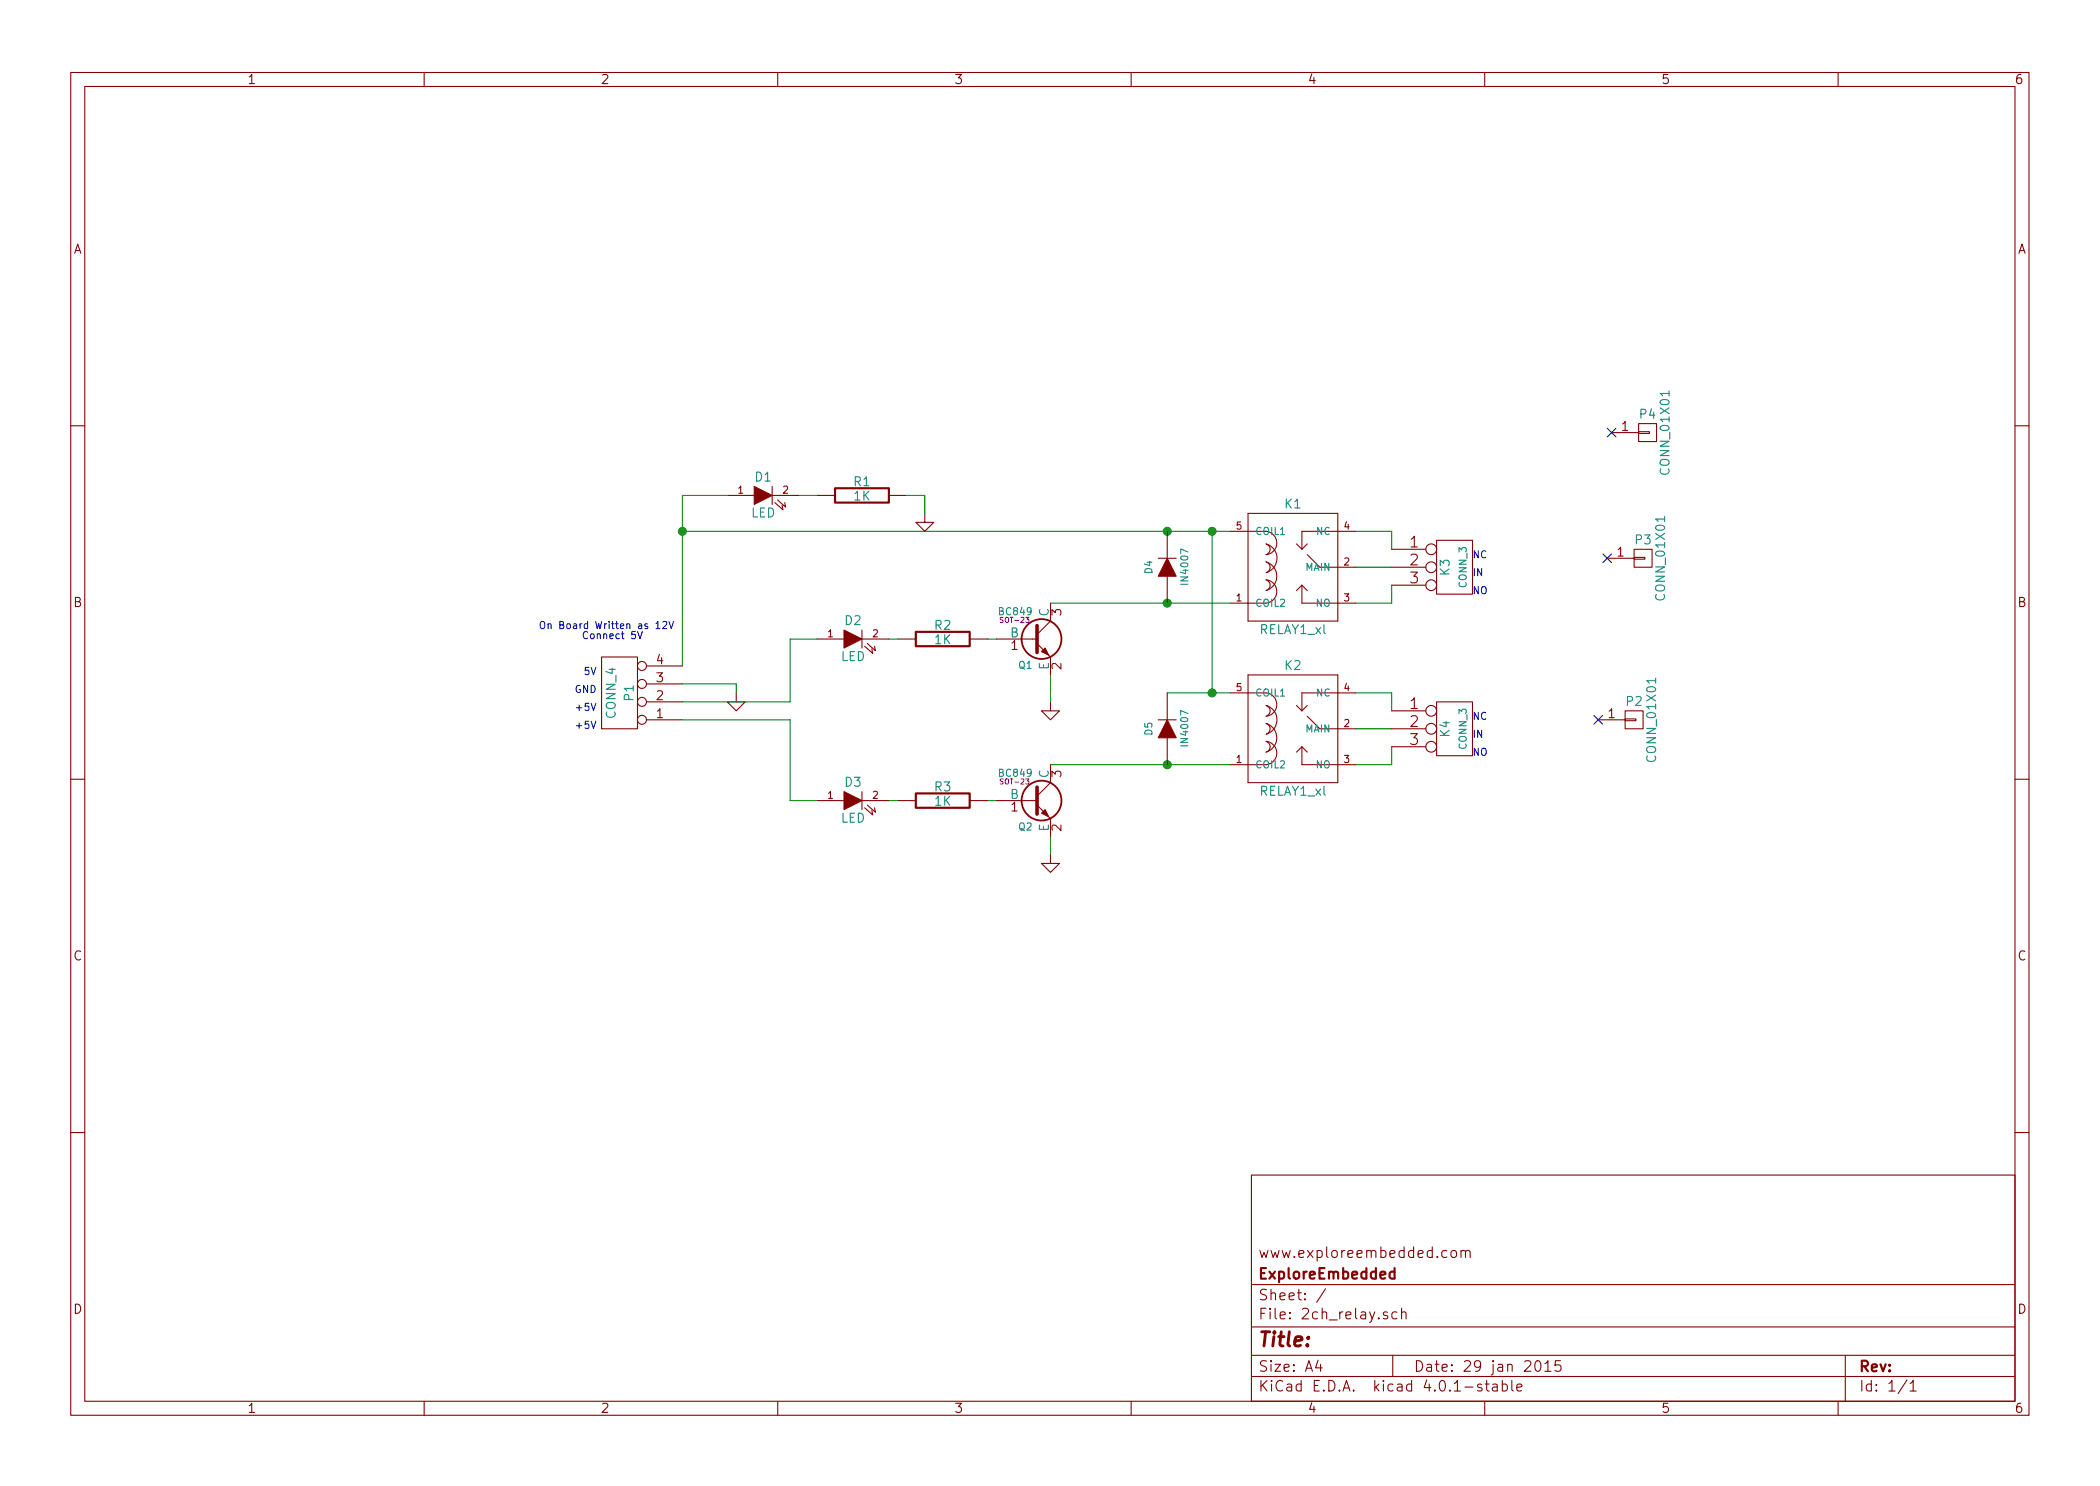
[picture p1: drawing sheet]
<svg xmlns="http://www.w3.org/2000/svg" width="297mm" height="210mm" viewBox="0 0 297 210" stroke-linecap="round" stroke-linejoin="round" font-family="sans-serif">
<g fill="none" stroke="#840000" stroke-width=".15">
<path d="M10 10.3h277v189.9h-277zM12 12.2h273v186.1h-273zM60 10.3v1.9M110 10.3v1.9M160 10.3v1.9M210 10.3v1.9M260 10.3v1.9M231.8 59.9h2.5v2.6h-2.5zM10 60.2h2M102.9 70.1h3.8M109.2 68.8v2.6M109.2 70.1h3.8"/>
<path d="M109.6 71.1l1.1 1-.1-.6M110 70.7l1.1 1-.1-.6M115.6 70.1h2.5M125.7 70.1h2.6M130.8 72.6v1.3h1.3l-1.3 1.3-1.3-1.3h1.3M163.8 79h2.6M165.1 75.2v3.8M174 75.2h5.1a1.66 1.66 0 0 1 1.5 1.6 1.66 1.66 0 0 1-1.5 1.7M176.5 72.6h12.7v15.3h-12.7zM179.1 79.5a2.12 2.12 0 0 1 1.5 2 2.12 2.12 0 0 1-1.5 2.1M179.1 78.5a.8 .8 0 0 0 .6-.8 .8 .8 0 0 0-.6-.7 2.12 2.12 0 0 1 1.5 2 2.12 2.12 0 0 1-1.5 2 .8 .8 0 0 0 .6-.7 .8 .8 0 0 0-.6-.8M183.4 77l.7 .7"/>
<path d="M184.9 78.5l1.8 1.8h5.1M184.9 77l-.8 .7M191.8 75.2h-7.7v2.5M196.8 77.7h4.9M203.2 76.4h5.1v7.7h-5.1zM227.3 79h3.8M228 61.2h3.8M231.1 78.9h1.6v.2h-1.6zM231.1 77.7h2.6v2.6h-2.6zM231.8 61.1h1.5v.2h-1.5zM285 60.2h2M85.1 93h5.1v10.1h-5.1z"/>
<path d="M91.4 99.3h5.1M91.4 96.8h5.1M91.4 94.2h5.1M104.1 98v1.3h1.3l-1.3 1.3-1.2-1.3h1.2M115.6 90.4h3.8M121.9 89.1v2.6M121.9 90.4h3.8M122.3 91.4l1.1 1.1-.1-.7M122.7 91.1l1.1 1-.1-.7M127 90.4h2.5M137.2 90.4h2.5M141 90.4h5.7"/>
<path d="M146.7 91.1l1.9 1.9v2.5M148.6 99.3v1.3h1.3l-1.3 1.2-1.3-1.2h1.3M148.6 85.3v2.6l-1.9 1.9M165.1 81.5v3.8M165.1 98v3.8M174 98h5.1a1.66 1.66 0 0 1 1.5 1.7 1.66 1.66 0 0 1-1.5 1.6M176.5 95.5h12.7v15.2h-12.7zM179.1 82a1.66 1.66 0 0 1 1.5 1.7 1.66 1.66 0 0 1-1.5 1.6h-5.1M179.1 82a.8 .8 0 0 1 .6 .8 .8 .8 0 0 1-.6 .8M183.4 99.8l.7 .8M184.1 82.8v2.5h7.7M184.1 82.8l-.7 .8"/>
<path d="M184.1 82.8l.8 .8M184.9 99.8l-.8 .8M191.8 98h-7.7v2.6M196.8 80.3h4.9M196.8 82.8h4.9M203.2 99.3h5.1v7.6h-5.1zM10 110.3h2M91.4 101.8h5.1M115.6 113.3h3.8M121.9 112v2.5M121.9 113.3h3.8M122.3 114.3l1.1 1-.1-.6"/>
<path d="M122.7 113.9l1.1 1-.1-.6M127 113.3h2.5M137.2 113.3h2.5M141 113.3h5.7M146.7 113.9l1.9 1.9v2.6M148.6 108.2v2.5l-1.9 1.9M163.8 101.8h2.6M165.1 104.4v3.8M179.1 102.4a2.12 2.12 0 0 1 1.5 2 2.12 2.12 0 0 1-1.5 2M179.1 104.9a1.66 1.66 0 0 1 1.5 1.6 1.66 1.66 0 0 1-1.5 1.7h-5.1M179.1 101.3a.8 .8 0 0 0 .6-.7 .8 .8 0 0 0-.6-.8 2.12 2.12 0 0 1 1.5 2 2.12 2.12 0 0 1-1.5 2.1 .8 .8 0 0 0 .6-.8 .8 .8 0 0 0-.6-.7M179.1 104.9a.8 .8 0 0 1 .6 .8 .8 .8 0 0 1-.6 .7"/>
<path d="M184.1 105.7v2.5h7.7M184.1 105.7l-.7 .7M184.1 105.7l.8 .7M184.9 101.3l1.8 1.8h5.1M196.8 100.6h4.9M196.8 103.1h4.9M196.8 105.7h4.9M226.1 101.8h3.8M229.9 101.7h1.5v.3h-1.5zM229.9 100.6h2.5v2.5h-2.5zM285 110.3h2M148.6 120.9v1.3h1.3l-1.3 1.2-1.3-1.2h1.3"/>
<path d="M10 160.2h2M177 166.3h108v32h-108zM205.3 177.1a.41 .41 0 0 1 .7 .1v.4a.41 .41 0 0 1-.4 .3 .41 .41 0 0 1-.4-.3zM206.7 177.1a.38 .38 0 0 1 .6 0v.8M206.7 176.9v1M207.3 177.1a.36 .36 0 0 1 .3-.2 .36 .36 0 0 1 .3 .2v.8M285 160.2h2M60 198.3v1.9M110 198.3v1.9M160 198.3v1.9M177 194.8h108M177 191.8h108"/>
<path d="M177 187.8h108M177 181.8h108M186.4 192.5l-.3 1h.9M186.8 193v1M187.5 182.3l-1.3 2M196.2 185.7a.37 .37 0 0 0-.5 .1v.1a.54 .54 0 0 0 .5 .3l.1 .1-.1 .2-.1 .1-.4-.1M197 191.8v3M197.6 185.7l-.4-.1-.3 .3 .1 .6 .2 .1 .4-.1M198.2 185.7a.38 .38 0 0 1 .7 .1v.8M198.2 185.1v1.5M209.6 195.9a.37 .37 0 0 0-.6 .1v.1a.54 .54 0 0 0 .6 .3l.1 .1-.1 .2-.2 .1-.4-.1M210 198.3v1.9"/>
<path d="M210.1 195.8h.5M210.3 195.3v1.3l.2 .2h.1M211.2 195.9l.1-.1 .4 .1 .1 .9M211.8 196.2l-.5 .1-.2 .2 .1 .2 .1 .1 .5-.1M212.5 195.9a.48 .48 0 0 1 .6 .1l.1 .1-.1 .6a.48 .48 0 0 1-.6 0M212.5 195.3v1.5M213.8 195.3v1.3l.2 .2M214.6 196.3l.7-.1-.1-.3-.4-.1-.2 .2v.7l.2 .1 .4-.1M217.2 192.7a.35 .35 0 0 1 .4-.2 .35 .35 0 0 1 .3 .3 .77 .77 0 0 1-.5 1.2 .9 .9 0 0 1-.2-1.3zM218.5 193l.4-.5v1.5M218.5 194h.9M220.7 192.5h-.7l-.1 .7a.62 .62 0 0 1 .7 0l.2 .2-.1 .5-.2 .1h-.3l-.3-.1"/>
<path d="M260 198.3v1.9M261 191.8v6.5M269.7 195.2l-1.2 2M270.2 195.8l.4-.5v1.5M270.2 196.8h.8"/>
<circle cx="202.4" cy="77.7" r=".76"/>
<circle cx="90.8" cy="99.3" r=".63"/>
<circle cx="90.8" cy="96.8" r=".63"/>
<circle cx="90.8" cy="94.2" r=".63"/>
<circle cx="202.4" cy="82.8" r=".76"/>
<circle cx="202.4" cy="80.3" r=".76"/>
<circle cx="90.8" cy="101.8" r=".63"/>
<circle cx="202.4" cy="100.6" r=".76"/>
<circle cx="202.4" cy="103.1" r=".76"/>
<circle cx="202.4" cy="105.7" r=".76"/>
</g>
<path d="M118.1 69.1h7.6v2h-7.6zM129.5 89.4h7.7v2h-7.7zM129.5 112.3h7.7v2h-7.7zM197.3 179.4v1.5M197.3 180l-.5-.1-.3 .3 .1 .6 .2 .1 .5-.1" fill="none" stroke="#840000" stroke-width=".3"/>
<g fill="#008400" stroke="#008400" stroke-width=".25">
<circle cx="165.1" cy="108.2" r=".51"/>
<circle cx="165.1" cy="75.2" r=".51"/>
<circle cx="171.5" cy="98" r=".51"/>
<circle cx="171.5" cy="75.2" r=".51"/>
<circle cx="165.1" cy="85.3" r=".51"/>
<circle cx="96.5" cy="75.2" r=".51"/>
</g>
<g fill="none" stroke="#008400" stroke-width=".15">
<path d="M96.5 75.2h77.5M102.9 70.1h-6.4v24.1M113 70.1h2.6M128.3 70.1h2.5v2.5M171.4 75.2v22.8M191.8 75.2h5v2.5M96.5 96.8h7.6v1.2M115.6 90.4h-3.8v8.9h-15.3M125.7 90.4h1.3M139.7 90.4h1.3M148.6 85.3h25.4M148.6 95.5v3.8"/>
<path d="M165.1 98h8.9M191.8 98h5v2.6M191.8 80.3h5M196.8 82.8v2.5h-5M96.5 101.8h15.3v11.5h3.8M125.7 113.3h1.3M139.7 113.3h1.3M148.6 108.2h25.4M148.6 118.4v2.5M191.8 103.1h5M196.8 105.7v2.5h-5"/>
</g>
<g fill="#840000" stroke="#840000" stroke-width=".15">
<path d="M165.1 79l1.3 2.5h-2.6z"/>
<path d="M165.1 101.8l1.3 2.6h-2.6z"/>
<path d="M119.4 112l2.5 1.3-2.5 1.2z"/>
<path d="M119.4 89.1l2.5 1.3-2.5 1.3z"/>
<path d="M106.7 68.8l2.5 1.3-2.5 1.3z"/>
<path d="M147.3 92.2l.5-.5 .5 1z"/>
<path d="M147.3 115.1l.5-.6 .5 1.1z"/>
</g>
<path d="M87.6 89.7h-.3l-.2 .2 .1 .4h.4M87.9 89.7h.4M88 89.4v.8l.3 .2M89.9 89.4h-.5l-.1 .4 .2-.1 .3 .1 .1 .5-.2 .1-.4-.1M90.2 89.4l.3 1 .4-1M92.8 88.2l.3-.3v1M92.8 88.9h.5M93.8 88l.3-.1 .2 .1v.2l-.6 .7h.6M94.6 87.9l.3 1 .4-1" fill="none" stroke="#0000c2" stroke-width=".15"/>
<path d="M226.7 78.4l1.2 1.2M227.4 60.6l1.2 1.2M227.9 78.4l-1.2 1.2M228.6 60.6l-1.2 1.2M225.5 101.2l1.2 1.3M226.7 101.2l-1.2 1.3" fill="none" stroke="#000084" stroke-width=".15"/>
<g fill="none" stroke="#840000" stroke-width=".25">
<circle cx="147.3" cy="90.4" r="2.82"/>
<circle cx="147.3" cy="113.3" r="2.82"/>
</g>
<path d="M146.7 88.5v3.8M146.7 111.4v3.8" fill="none" stroke="#840000" stroke-width=".51"/>
<text font-size="2.8" fill="#840000" x="178" y="190.5">Title:</text>
<g font-size="2.1" fill="#840000">
<text x="199.4" y="77.5">1</text>
<text x="199.4" y="80">2</text>
<text x="199.4" y="82.5">3</text>
<text x="199.4" y="100.3">1</text>
<text x="199.4" y="102.9">2</text>
<text x="199.4" y="105.4">3</text>
<text x="178" y="178">www.exploreembedded.com</text>
<text x="178" y="184">Sheet: /</text>
<text x="178" y="181">ExploreEmbedded</text>
<text x="178" y="186.7">File: 2ch_relay.sch</text>
<text x="178" y="196.9">KiCad E.D.A. kicad 4.0.1-stable</text>
<text x="178" y="194.1">Size: A4</text>
<text x="200" y="194.1">Date: 29 jan 2015</text>
<text x="263" y="194.1">Rev:</text>
<text x="263" y="196.9">Id: 1/1</text>
</g>
<g font-size="1.8" fill="#840000">
<text x="35" y="11.9">1</text>
<text x="85" y="11.9">2</text>
<text x="135" y="11.9">3</text>
<text x="185" y="11.9">4</text>
<text x="235" y="11.9">5</text>
<text x="285" y="11.9">6</text>
<text x="10.4" y="35.9">A</text>
<text x="285.4" y="35.9">A</text>
<text x="229.4" y="61">1</text>
<text x="228.8" y="78.7">1</text>
<text x="10.4" y="85.9">B</text>
<text x="150.1" y="87.1" transform="rotate(-90 150.1 87.1)">3</text>
<text x="285.4" y="85.9">B</text>
<text x="92.9" y="94">4</text>
<text x="143" y="91.9">1</text>
<text x="150.1" y="94.7" transform="rotate(-90 150.1 94.7)">2</text>
<text x="92.9" y="101.6">1</text>
<text x="92.9" y="99.1">2</text>
<text x="92.9" y="96.5">3</text>
<text x="227.5" y="101.6">1</text>
<text x="150.1" y="110" transform="rotate(-90 150.1 110)">3</text>
<text x="143" y="114.8">1</text>
<text x="150.1" y="117.6" transform="rotate(-90 150.1 117.6)">2</text>
<text x="10.4" y="135.9">C</text>
<text x="285.4" y="135.9">C</text>
<text x="10.4" y="185.9">D</text>
<text x="285.4" y="185.9">D</text>
<text x="35" y="199.9">1</text>
<text x="85" y="199.9">2</text>
<text x="135" y="199.9">3</text>
<text x="185" y="199.9">4</text>
<text x="235" y="199.9">5</text>
<text x="285" y="199.9">6</text>
</g>
<g font-size="1.8" fill="#008484">
<text x="232" y="59.2">P4</text>
<text x="106.8" y="68.1">D1</text>
<text x="120.8" y="68.8">R1</text>
<text x="120.8" y="70.8">1K</text>
<text x="181.8" y="71.9">K1</text>
<text x="236.1" y="66.8" transform="rotate(-90 236.1 66.8)">CONN_01X01</text>
<text x="106.2" y="73.2">LED</text>
<text x="231.3" y="77">P3</text>
<text x="205" y="81.4" transform="rotate(-90 205 81.4)">K3</text>
<text x="119.5" y="88.4">D2</text>
<text x="132.2" y="89.1">R2</text>
<text x="148.3" y="87.2" transform="rotate(-90 148.3 87.2)">C</text>
<text x="178.2" y="89.7">RELAY1_xl</text>
<text x="235.5" y="84.6" transform="rotate(-90 235.5 84.6)">CONN_01X01</text>
<text x="118.9" y="93.5">LED</text>
<text x="132.2" y="91.1">1K</text>
<text x="142.9" y="90.2">B</text>
<text x="148.3" y="94.8" transform="rotate(-90 148.3 94.8)">E</text>
<text x="181.8" y="94.8">K2</text>
<text x="87.1" y="101.6" transform="rotate(-90 87.1 101.6)">CONN_4</text>
<text x="89.6" y="99.1" transform="rotate(-90 89.6 99.1)">P1</text>
<text x="230.1" y="99.9">P2</text>
<text x="205" y="104.2" transform="rotate(-90 205 104.2)">K4</text>
<text x="234.2" y="107.5" transform="rotate(-90 234.2 107.5)">CONN_01X01</text>
<text x="119.5" y="111.3">D3</text>
<text x="132.2" y="112">R3</text>
<text x="132.2" y="114">1K</text>
<text x="142.9" y="113">B</text>
<text x="148.3" y="110.1" transform="rotate(-90 148.3 110.1)">C</text>
<text x="178.2" y="112.6">RELAY1_xl</text>
<text x="118.9" y="116.4">LED</text>
<text x="148.3" y="117.7" transform="rotate(-90 148.3 117.7)">E</text>
</g>
<g font-size="1.4" fill="#840000">
<text x="104.4" y="69.8">1</text>
<text x="110.7" y="69.8">2</text>
<text x="174.9" y="74.9">5</text>
<text x="190.1" y="74.9">4</text>
<text x="190.1" y="80">2</text>
<text x="174.9" y="85.1">1</text>
<text x="190.1" y="85.1">3</text>
<text x="117.1" y="90.2">1</text>
<text x="123.4" y="90.2">2</text>
<text x="174.9" y="97.8">5</text>
<text x="190.1" y="97.8">4</text>
<text x="174.9" y="107.9">1</text>
<text x="190.1" y="102.9">2</text>
<text x="190.1" y="107.9">3</text>
<text x="117.1" y="113">1</text>
<text x="123.4" y="113">2</text>
</g>
<g font-size="1.4" fill="#008484">
<text x="177.5" y="75.7">COIL1</text>
<text x="186.2" y="75.7">NC</text>
<text x="163" y="81.1" transform="rotate(-90 163 81.1)">D4</text>
<text x="168.1" y="82.5" transform="rotate(-90 168.1 82.5)">IN4007</text>
<text x="184.6" y="80.8">MAIN</text>
<text x="207.4" y="83.1" transform="rotate(-90 207.4 83.1)">CONN_3</text>
<text x="141.4" y="87">BC849</text>
<text x="177.5" y="85.8">COIL2</text>
<text x="186.1" y="85.8">NO</text>
<text x="144.1" y="94.6">Q1</text>
<text x="177.5" y="98.5">COIL1</text>
<text x="186.2" y="98.5">NC</text>
<text x="163" y="104" transform="rotate(-90 163 104)">D5</text>
<text x="168.1" y="105.4" transform="rotate(-90 168.1 105.4)">IN4007</text>
<text x="184.6" y="103.6">MAIN</text>
<text x="207.4" y="106" transform="rotate(-90 207.4 106)">CONN_3</text>
<text x="141.4" y="109.9">BC849</text>
<text x="177.5" y="108.7">COIL2</text>
<text x="186.1" y="108.7">NO</text>
<text x="144.1" y="117.5">Q2</text>
</g>
<g font-size="1.4" fill="#0000c2">
<text x="208.3" y="81.5">IN</text>
<text x="208.3" y="79">NC</text>
<text x="76.2" y="89">On Board Written as 12V</text>
<text x="208.3" y="84.1">NO</text>
<text x="79.3" y="90.4">Connect 5V</text>
<text x="82.5" y="95.5">5V</text>
<text x="81.3" y="98">GND</text>
<text x="81.3" y="100.6">+5V</text>
<text x="208.3" y="101.8">NC</text>
<text x="81.3" y="103.1">+5V</text>
<text x="208.3" y="104.4">IN</text>
<text x="208.3" y="106.9">NO</text>
</g>
<g font-size="1" fill="#840084">
<text x="141.7" y="88.1">SOT-23</text>
<text x="141.7" y="111">SOT-23</text>
</g>
</svg>
